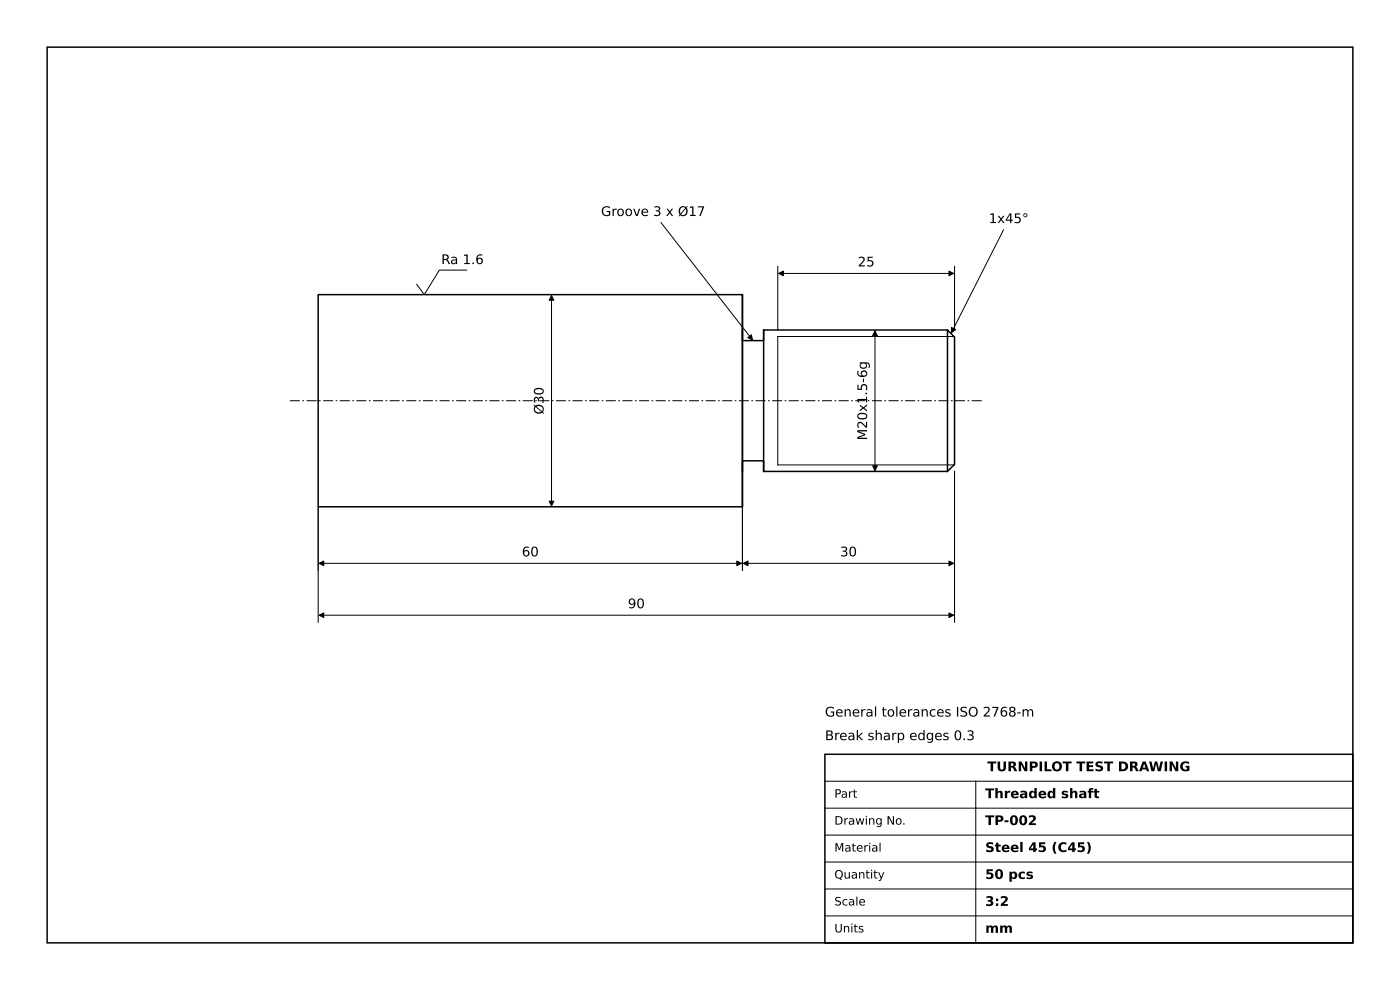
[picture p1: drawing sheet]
<svg xmlns="http://www.w3.org/2000/svg" width="297mm" height="210mm" viewBox="0 0 297 210" stroke-linecap="round" stroke-linejoin="round" font-family="sans-serif">
<path d="M10 10h277v190h-277zM67.5 62.5h90v9.7h4.5v-2.2h39l1.5 1.5v27l-1.5 1.5h-39v-2.3h-4.5v9.8h-90zM157.5 62.5v45M162 70v30M201 70v30M175 160h112v40h-112z" fill="none" stroke="#000" stroke-width=".32"/>
<path d="M61.5 85h147" fill="none" stroke="#000" stroke-width=".21" stroke-dasharray="2.1 .5 .4 .5" stroke-linecap="butt"/>
<g fill="none" stroke="#000" stroke-width=".21">
<path d="M99 57.3h-5.8l-3.2 5.2-1.6-2.2M140.2 47.2l19.4 24.9M165 56.5v13.5M165.2 58h37.1M202.5 56.5v13.5M212.9 48.7l-11.1 21.9M117 62.7v44.6M185.6 70.2v29.6M202.5 71.4h-37.5v27.2h37.5M157.5 100v21M202.5 100v32M67.5 107.5v24.5"/>
<path d="M67.7 119.5h89.6M157.7 119.5h44.6M67.7 130.5h134.6M175 165.7h112M175 171.4h112M175 177.1h112M207 165.7v34.3M175 182.9h112M175 188.6h112M175 194.3h112M175 200h112"/>
</g>
<g fill="#000" stroke="#000" stroke-width=".21">
<path d="M165.2 58l1-.5v1zM201.3 57.5l1 .5-1 .5zM117 62.7l.5 1h-1zM158.6 71.6l.8-.6 .2 1.1zM185.6 70.2l.5 1h-1zM201.8 69.5l.9 .4-.9 .7zM185.1 98.8h1l-.5 1zM67.7 119.5l1-.5v1zM116.5 106.3h1l-.5 1zM156.3 119l1 .5-1 .5zM157.7 119.5l1-.5v1zM201.3 119l1 .5-1 .5z"/>
<path d="M67.7 130.5l1-.5v1zM201.3 130l1 .5-1 .5z"/>
</g>
<g font-size="2.8">
<text x="127.5" y="45.8">Groove 3 x Ø17</text>
<text x="209.8" y="47.3">1x45°</text>
<text x="93.6" y="56">Ra 1.6</text>
<text x="182" y="56.5">25</text>
<text x="115.3" y="87.9" transform="rotate(-90 115.3 87.9)">Ø30</text>
<text x="183.9" y="93.4" transform="rotate(-90 183.9 93.4)">M20x1.5-6g</text>
<text x="110.7" y="118">60</text>
<text x="178.2" y="118">30</text>
<text x="133.2" y="129">90</text>
<text x="175" y="152">General tolerances ISO 2768-m</text>
<text x="175" y="157">Break sharp edges 0.3</text>
<text x="209.5" y="163.6">TURNPILOT TEST DRAWING</text>
<text x="209" y="169.3">Threaded shaft</text>
<text x="209" y="175">TP-002</text>
<text x="209" y="180.7">Steel 45 (C45)</text>
<text x="209" y="186.4">50 pcs</text>
<text x="209" y="192.2">3:2</text>
<text x="209" y="197.9">mm</text>
</g>
<g font-size="2.5">
<text x="177" y="169.2">Part</text>
<text x="177" y="174.9">Drawing No.</text>
<text x="177" y="180.6">Material</text>
<text x="177" y="186.4">Quantity</text>
<text x="177" y="192.1">Scale</text>
<text x="177" y="197.8">Units</text>
</g>
</svg>
